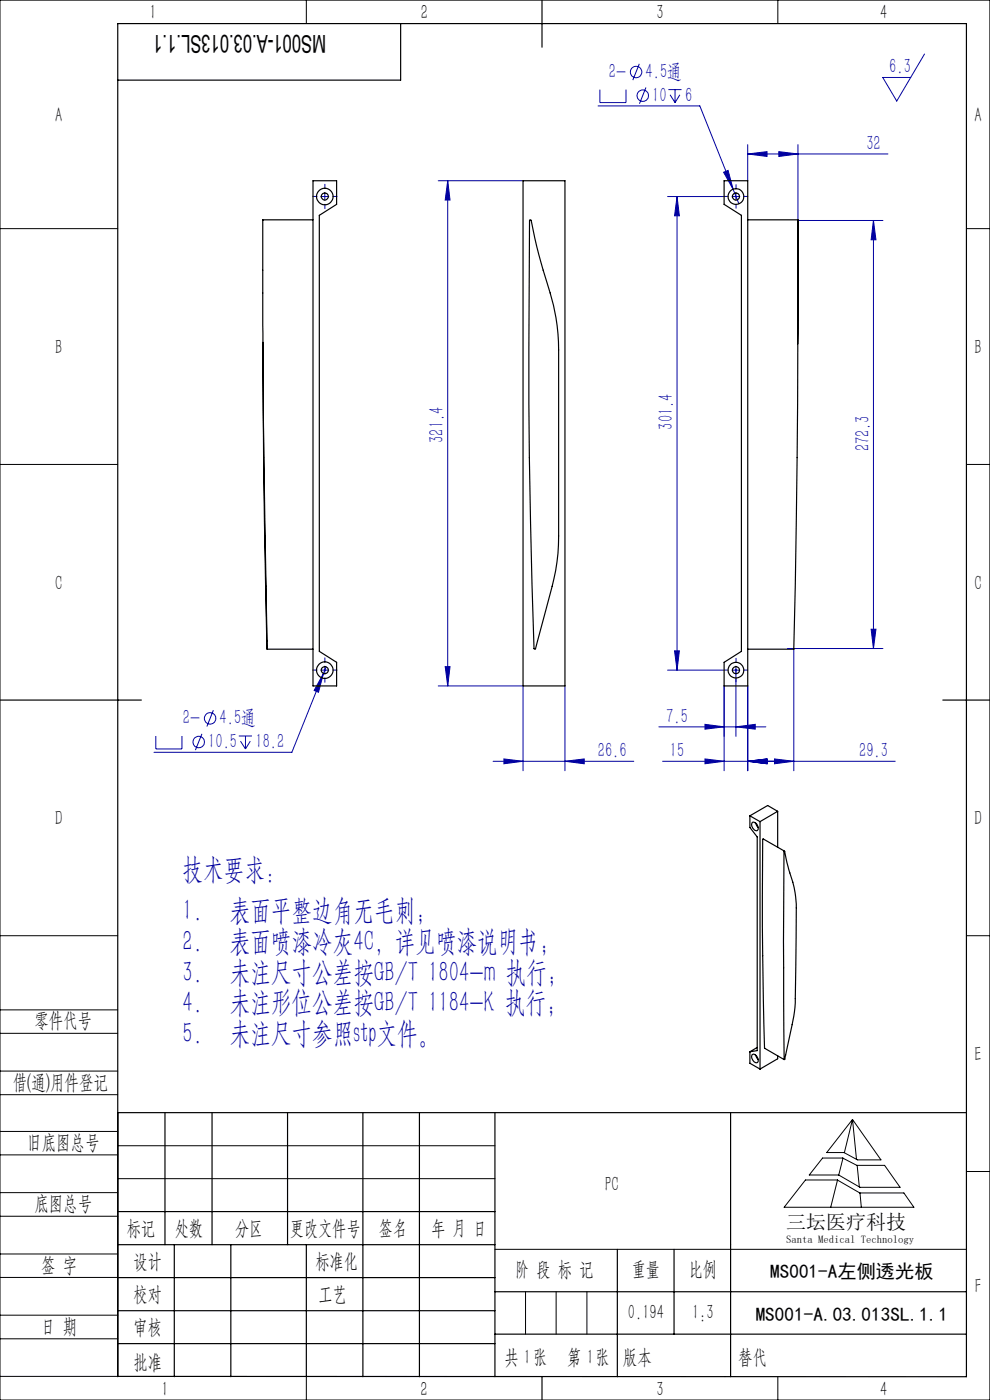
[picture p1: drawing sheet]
<svg xmlns="http://www.w3.org/2000/svg" width="210mm" height="297mm" viewBox="0 0 210 297" stroke-linecap="round" stroke-linejoin="round" font-family="sans-serif">
<g fill="none" stroke="#0000a0" stroke-width=".21">
<path d="M127.2 19v2.8h5.6v-2.8M135.6 13.5l-1.4 3.5M137 18.6l-1.4 3.4M141.8 19h2.8M143.2 19v2.8M196.1 11.5l-5.9 9.9-2.9-5h5.9M93 38.3h17.9M95 38.3v107.2M95 38.3l.5 4.1h-1.1zM126.9 22.5h21.5l7.1 17.6M142.1 20.1l1.1 1.7M144.2 20.1l-1 1.7"/>
<path d="M153.5 36.5l.9-.3 1.1 3.9zM158.6 32.7l4.1-.5v1zM158.6 30.7v7.6M158.6 32.7h29.7M165.2 32.2l4.1 .5-4.1 .5zM169.3 30.7v16.1h18M68.1 41.7h1.6M68.9 40.8v1.7M141.6 41.7h12M143.6 41.7v100.5M143.6 41.7l.5 4.1h-1zM155.3 41.7h1.7"/>
<path d="M155.5 40.1l1.2 3.1M156.1 40.8v1.7M185.3 46.8v90.8M185.3 46.8l.5 4.1h-1zM143.1 138.1h1l-.5 4.1zM167 137.6h20.3M168.4 137.6v25.9M184.8 133.5h1l-.5 4.1zM33.1 156.1v2.8h5.5v-2.8M42.8 155.7l-1.3 3.4M45.3 150.7l-1.4 3.4M50.7 156.1h2.7"/>
<path d="M51 157.2l1.1 1.7M52.1 156.1v2.8M53.1 157.2l-1 1.7M68.1 142.2h1.6M68.6 142.9l-1 4-1-.4zM68.9 141.3v1.7M69.2 141.5l-7.3 18.1h-29.2M93 145.5h17.9v18M94.4 141.4h1.1l-.5 4.1zM119.8 145.5v18M139.8 154.2h22.7M141.6 142.2h12"/>
<path d="M149.5 153.7l4.1 .5-4.1 .5zM153.6 145.5v18M155.3 142.2h1.7M156.1 154.2l4.1-.5v1zM156.1 141.3v14.9M158.6 145.5v18M104.6 161.5h29.8M106.9 161l4 .5-4 .5zM119.8 161.5l4.1-.5v1zM140.5 161.5h49.4M149.5 161l4.1 .5-4.1 .5zM158.6 161.5l4.1-.5v1z"/>
<path d="M164.3 161l4.1 .5-4.1 .5z"/>
<circle cx="134.9" cy="15.3" r="1.21"/>
<circle cx="136.3" cy="20.3" r="1.2"/>
<circle cx="42.2" cy="157.4" r="1.2"/>
<circle cx="44.6" cy="152.4" r="1.22"/>
</g>
<g fill="none" stroke="#0000a0" stroke-width=".21" stroke-dasharray="30.5 1.3 1.3 1.3">
<path d="M67.2 41.7h-.9M68.9 40v-.9M68.9 43.3v1M70.6 41.7h.9M154.5 41.7h-.9M156.1 40v-.8M156.1 43.3v.9M157.8 41.7h.8M67.2 142.2h-.9M68.9 140.5v-.9M68.9 143.8v.9M70.6 142.2h.9"/>
<path d="M154.5 142.2h-.9M156.1 140.5v-.8M156.1 143.8v.9M157.8 142.2h.8"/>
</g>
<g fill="none" stroke="#000" stroke-width=".21">
<path d="M0 0h210v297h-210zM65 0v5M165 0v5M0 48.5h25M205 48.5h5M0 98.5h25M205 98.5h5M0 198.5h25M205 198.5h5M0 214.2h25M0 219.2h25M0 232.2h25"/>
<path d="M0 227.2h25M25 236v56h-25M180.8 237.5l6.1 8.6h-5l-2.9-1.6h-3.6zM180.8 237.5l-1.7 7M180.8 237.5l.9 8.5M0 245h25M0 240h25M0 258h25M0 253h25M25 243.1h80M25 250h80M170.9 250.3h6.7l4.8 2.8h9.3l2.2 3h-27.6z"/>
<path d="M174.5 245.7h4.3l3 1.5h5.8l3.3 4.7h-8.5l-4.5-2.6h-6.2zM177.7 250.3l-1.5 5.8M178.8 245.7l-.9 3.6M181.8 247.2l.5 4.6M182.4 253.1l.3 3M205 248.5h5M0 271h25M0 266h25M0 279h25M105 265h100M111.5 274v9M118 274v9"/>
<path d="M124.5 274v9M0 284h25M65 292.1v4.9M153.7 292h.1M165 292v5"/>
</g>
<g fill="none" stroke="#000" stroke-width=".25">
<path d="M85 5v12h-60M115 0v10M0 148.5h30M200 148.5h10M25 236h180M35 236v28.1M45 236v28.1M61 236v28.1M77 236v56.1M89 236v56.1M105 236v56.1M155 236v56.1"/>
<path d="M25 257h80M25 264.1h80M25 271h80M25 278.1h80M37 264.1v28M49 264.1v28M65 264.1v28M105 274h100M131 265v27.1M143 265v18M25 292l180 .1v-287.1h-180v287.1M25 285h80"/>
<path d="M105 283h100M115 292v5"/>
</g>
<g fill="#0000a0">
<path d="M156.1 154.2l4.1-.5v1zM149.5 153.7l4.1 .5-4.1 .5z"/>
<path d="M164.3 161l4.1 .5-4.1 .5zM158.6 161.5l4.1-.5v1zM158.6 161.5l4.1-.5v1zM149.5 161l4.1 .5-4.1 .5z"/>
<path d="M106.9 161l4 .5-4 .5zM119.8 161.5l4.1-.5v1zM153.5 36.5l2 3.6-1.1-3.9zM68.6 142.9l-2 3.6 1 .4z"/>
<path d="M158.6 32.7l4.1-.5v1zM165.2 32.2l4.1 .5-4.1 .5z"/>
<path d="M95 38.3l.5 4.1h-1.1zM94.4 141.4h1.1l-.5 4.1zM143.6 41.7l.5 4.1h-1zM143.1 138.1h1l-.5 4.1z"/>
<path d="M185.3 46.8l.5 4.1h-1zM184.8 133.5h1l-.5 4.1z"/>
</g>
<g fill="none" stroke="#000" stroke-width=".25">
<path d="M66.4 38.3h5v5.1l-3.7 2.3v92.5l3.7 2.3v5h-5zM110.9 38.3h8.9v107.2h-8.9zM153.6 38.3h5v107.2h-5v-5l3.7-2.3v-92.5l-3.7-2.3zM66.4 46.6h-10.7l.1 40.5 .8 50.6a2879.7 2879.7 0 0 1-.8-65.1M112.4 46.6l.2 .1a127.9 127.9 0 0 0 4.1 15.5 41.3 41.3 0 0 1 1.8 12v39.5a40.8 40.8 0 0 1-1.4 10.7l-3.5 13.3h-.3a1617.2 1617.2 0 0 1-.9-91.1zM158.6 46.6h10.7M169.3 46.8l-.1 27.2a2485.8 2485.8 0 0 1-.8 63.7h-9.8M169.3 46.6v.2zM169.3 46.8l-.1 26.2M56.7 137.7h9.7M159.1 173.1l2.1 1.2M159.1 173.1v2.4l1.5 2v45.4l-1.5 .2"/>
<path d="M159.5 174.6a1.02 1.02 0 0 1 1.3 1.2 .51 .51 0 0 1-.5 .5 .51 .51 0 0 1-.5-.5 1.17 1.17 0 0 1-.3-1.2zM160.3 174.6l.5 .9M161.2 174.3v52.5M165 172.1l-3.8 2.2M165 172.1v7.6M165 172.1l-2.2-1.2-3.7 2.2M166.3 180.6h.1l.7 3.2a25.4 25.4 0 0 1 1.8 8.8l-.2 19.2a42.1 42.1 0 0 1-1.7 10.2l-.5 2.7-.2 .1-.1-25.1zM166.4 180.6l-4.6-2.6a946.8 946.8 0 0 0 .4 44.4l4.1 2.4M159.1 223.1v2.5l2.1 1.2M159.5 223.8a1.03 1.03 0 0 1 1.3 1 .53 .53 0 0 1-.3 .7 .53 .53 0 0 1-.7-.4 1.22 1.22 0 0 1-.3-1.3zM160.3 223.8l.5 1M160.6 222.2l-1.5 .9"/>
<path d="M165 224v.6l-3.8 2.2"/>
<circle cx="68.9" cy="41.7" r="1.75"/>
<circle cx="68.9" cy="41.7" r=".73"/>
<circle cx="156.1" cy="41.7" r="1.67"/>
<circle cx="156.1" cy="41.7" r=".74"/>
<circle cx="68.9" cy="142.2" r="1.76"/>
<circle cx="68.9" cy="142.2" r=".74"/>
<circle cx="156.1" cy="142.2" r="1.67"/>
<circle cx="156.1" cy="142.2" r=".75"/>
</g>
<g font-size="6.3" fill="#0000a0">
<text x="38.7" y="186.5">技术要求：</text>
<text x="38.7" y="195.3">1.</text>
<text x="48.7" y="195.3">表面平整边角无毛刺；</text>
<text x="38.7" y="201.8">2.</text>
<text x="48.7" y="201.8">表面喷漆冷灰4C，详见喷漆说明书；</text>
<text x="38.7" y="208.3">3.</text>
<text x="48.7" y="208.3">未注尺寸公差按GB/T 1804-m 执行；</text>
<text x="38.7" y="214.8">4.</text>
<text x="48.7" y="214.8">未注形位公差按GB/T 1184-K 执行；</text>
<text x="38.7" y="221.3">5.</text>
<text x="48.7" y="221.3">未注尺寸参照stp文件。</text>
</g>
<text font-size="5.2" x="69.2" y="7.3" transform="rotate(-180 69.2 7.3)">MS001-A.03.013SL.1.1</text>
<g font-size="4.4" fill="#010000">
<text x="31.7" y="4.1">1</text>
<text x="89.2" y="4.1">2</text>
<text x="139.2" y="4.1">3</text>
<text x="186.7" y="4.1">4</text>
<text x="156.6" y="289.5">替代</text>
</g>
<g font-size="4.4" fill="#0000a0">
<text x="129.1" y="16.6">2-</text>
<text x="136.9" y="16.6">4.5通</text>
<text x="188.6" y="15.6">6.3</text>
<text x="138.4" y="21.6">10</text>
<text x="145.3" y="21.6">6</text>
<text x="183.8" y="31.8">32</text>
<text x="94.1" y="94" transform="rotate(-90 94.1 94)">321.4</text>
<text x="142.8" y="91.2" transform="rotate(-90 142.8 91.2)">301.4</text>
<text x="184.4" y="95.8" transform="rotate(-90 184.4 95.8)">272.3</text>
<text x="38.8" y="153.7">2-</text>
<text x="46.6" y="153.7">4.5通</text>
<text x="141.3" y="153.3">7.5</text>
<text x="44.2" y="158.7">10.5</text>
<text x="54.2" y="158.7">18.2</text>
<text x="126.8" y="160.6">26.6</text>
<text x="142.1" y="160.6">15</text>
<text x="182.2" y="160.6">29.3</text>
</g>
<g font-size="4.4">
<text x="11.7" y="25.9">A</text>
<text x="206.7" y="25.9">A</text>
<text x="11.7" y="75.1">B</text>
<text x="206.7" y="75.1">B</text>
<text x="11.7" y="125.1">C</text>
<text x="206.7" y="125.1">C</text>
<text x="11.7" y="175.1">D</text>
<text x="206.7" y="175.1">D</text>
<text x="7.3" y="217.9">零件代号</text>
<text x="206.7" y="225.1">E</text>
<text x="2.7" y="231">借(通)用件登记</text>
<text x="5.8" y="243.7">旧底图总号</text>
<text x="7.3" y="256.8">底图总号</text>
<text x="128.4" y="252.6">PC</text>
<text x="26.9" y="261.9">标记</text>
<text x="37.1" y="261.9">处数</text>
<text x="49.9" y="261.9">分区</text>
<text x="61.5" y="261.9">更改文件号</text>
<text x="80.4" y="261.9">签名</text>
<text x="91.5" y="261.9">年 月 日</text>
<text x="8.7" y="269.8">签 字</text>
<text x="28.3" y="268.9">设计</text>
<text x="66.9" y="268.9">标准化</text>
<text x="109.3" y="270.8">阶 段 标 记</text>
<text x="134" y="270.8">重量</text>
<text x="146.1" y="270.8">比例</text>
<text x="206.8" y="274.4">F</text>
<text x="28.3" y="276">校对</text>
<text x="67.6" y="276">工艺</text>
<text x="133.2" y="279.8">0.194</text>
<text x="146.8" y="279.8">1:3</text>
<text x="8.7" y="282.9">日 期</text>
<text x="28.4" y="283">审核</text>
<text x="28.3" y="290.4">批准</text>
<text x="107" y="289.5">共 张</text>
<text x="111.1" y="289.5">1</text>
<text x="120.3" y="289.5">第 张</text>
<text x="124.5" y="289.5">1</text>
<text x="132.1" y="289.5">版本</text>
<text x="34.2" y="296.1">1</text>
<text x="89.2" y="296.2">2</text>
<text x="139.2" y="296.2">3</text>
<text x="186.7" y="296.2">4</text>
</g>
<text font-size="4.2" x="166.8" y="260.7">三坛医疗科技</text>
<g font-size="4.1">
<text x="163.4" y="271.1">MS001-A左侧透光板</text>
<text x="160.3" y="280.2">MS001-A.03.013SL.1.1</text>
</g>
<text font-size="2.3" x="166.8" y="263.6">Santa Medical Technology</text>
</svg>
